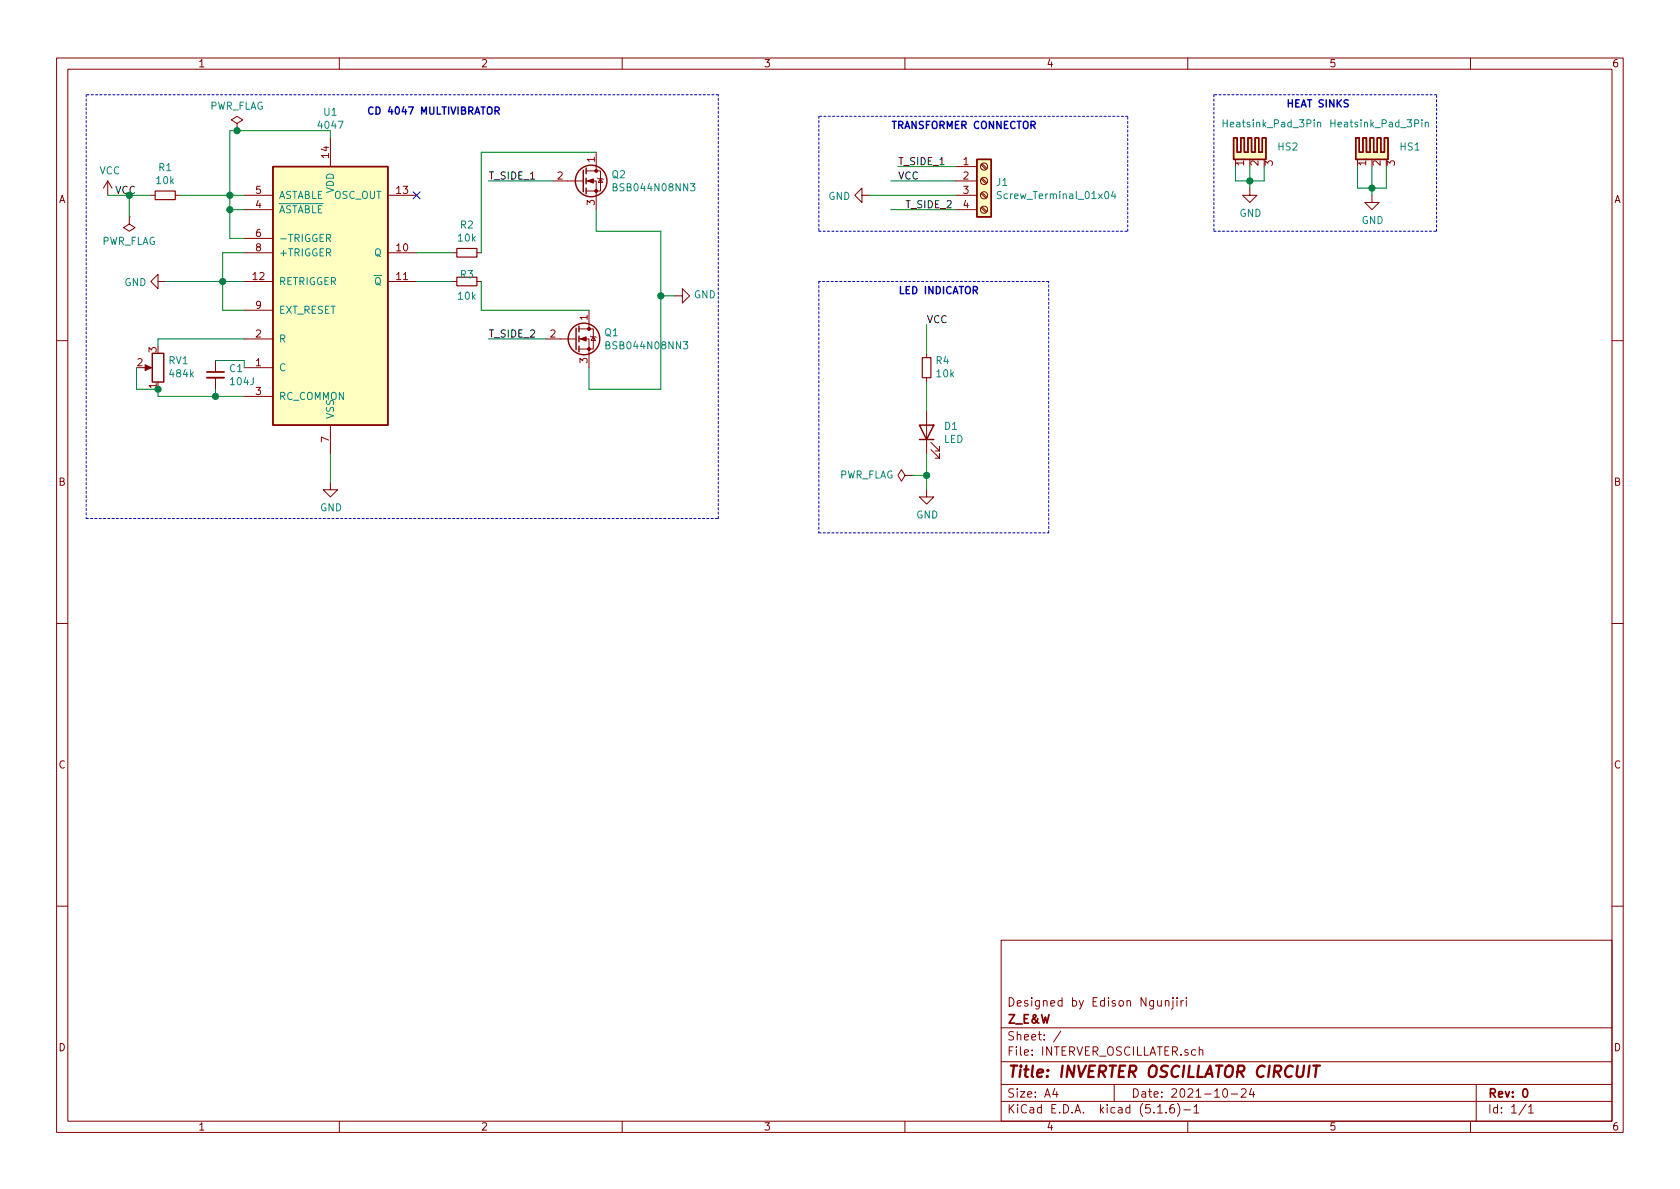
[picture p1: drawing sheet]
EESchema Schematic File Version 4
EELAYER 30 0
EELAYER END
$Descr A4 11693 8268
encoding utf-8
Sheet 1 1
Title "INVERTER OSCILLATOR CIRCUIT"
Date "2021-10-24"
Rev "0"
Comp "Z_E&W"
Comment1 "Designed by Edison Ngunjiri"
Comment2 ""
Comment3 ""
Comment4 ""
$EndDescr
$Comp
L 4xxx:4047 U1
U 1 1
P 2300 2050
F 0 "U1" H 2300 3331 50  0000 C CNN
F 1 "4047" H 2300 3240 50  0000 C CNN
F 2 "Package_DIP:DIP-14_W7.62mm_LongPads" H 2300 2050 50  0001 C CNN
F 3 "https://www.fairchildsemi.com/datasheets/CD/CD4047BC.pdf" H 2300 2050 50  0001 C CNN
	1    2300 2050
	1    0    0    -1  
$EndComp
$Comp
L Device:R_POT RV1
U 1 1
P 1100 2550
F 0 "RV1" H 1030 2504 50  0000 R CNN
F 1 "484k" H 1030 2595 50  0000 R CNN
F 2 "Potentiometer_THT:Potentiometer_ACP_CA6-H2,5_Horizontal" H 1100 2550 50  0001 C CNN
F 3 "~" H 1100 2550 50  0001 C CNN
	1    1100 2550
	-1   0    0    1   
$EndComp
Wire Wire Line
	950  2550 950  2700
Wire Wire Line
	950  2700 1100 2700
Wire Wire Line
	1100 2400 1100 2350
Wire Wire Line
	1100 2350 1700 2350
Wire Wire Line
	1100 2700 1100 2750
Wire Wire Line
	1100 2750 1500 2750
Connection ~ 1100 2700
$Comp
L Device:C_Small C1
U 1 1
P 1500 2600
F 0 "C1" H 1592 2646 50  0000 L CNN
F 1 "104J" H 1592 2555 50  0000 L CNN
F 2 "Capacitor_SMD:C_0201_0603Metric" H 1500 2600 50  0001 C CNN
F 3 "~" H 1500 2600 50  0001 C CNN
	1    1500 2600
	1    0    0    -1  
$EndComp
Wire Wire Line
	1500 2500 1700 2500
Wire Wire Line
	1700 2500 1700 2550
Wire Wire Line
	1500 2700 1500 2750
Connection ~ 1500 2750
Wire Wire Line
	1500 2750 1700 2750
Wire Wire Line
	1700 1450 1600 1450
Wire Wire Line
	1600 1450 1600 1350
Wire Wire Line
	1600 1350 1700 1350
Wire Wire Line
	1600 1450 1600 1650
Wire Wire Line
	1600 1650 1700 1650
Connection ~ 1600 1450
Wire Wire Line
	1600 1350 1600 900 
Wire Wire Line
	1600 900  1650 900 
Wire Wire Line
	2300 900  2300 950 
Connection ~ 1600 1350
Wire Wire Line
	1700 1750 1550 1750
Wire Wire Line
	1550 1750 1550 1950
Wire Wire Line
	1550 2150 1700 2150
$Comp
L power:GND #PWR02
U 1 1
P 1150 1950
F 0 "#PWR02" H 1150 1700 50  0001 C CNN
F 1 "GND" V 1155 1822 50  0000 R CNN
F 2 "" H 1150 1950 50  0001 C CNN
F 3 "" H 1150 1950 50  0001 C CNN
	1    1150 1950
	0    1    1    0   
$EndComp
Wire Wire Line
	1150 1950 1550 1950
Connection ~ 1550 1950
Wire Wire Line
	1550 1950 1550 2150
$Comp
L power:GND #PWR03
U 1 1
P 2300 3350
F 0 "#PWR03" H 2300 3100 50  0001 C CNN
F 1 "GND" H 2305 3177 50  0000 C CNN
F 2 "" H 2300 3350 50  0001 C CNN
F 3 "" H 2300 3350 50  0001 C CNN
	1    2300 3350
	1    0    0    -1  
$EndComp
Wire Wire Line
	2300 3350 2300 3150
Wire Wire Line
	1700 1950 1550 1950
Wire Wire Line
	3150 1750 2900 1750
$Comp
L Device:R_Small R3
U 1 1
P 3250 1950
F 0 "R3" V 3200 1950 50  0000 C CNN
F 1 "10k" V 3350 1950 50  0000 C CNN
F 2 "Resistor_SMD:R_0201_0603Metric" H 3250 1950 50  0001 C CNN
F 3 "~" H 3250 1950 50  0001 C CNN
	1    3250 1950
	0    1    1    0   
$EndComp
Wire Wire Line
	3150 1950 2900 1950
$Comp
L Device:R_Small R2
U 1 1
P 3250 1750
F 0 "R2" V 3054 1750 50  0000 C CNN
F 1 "10k" V 3145 1750 50  0000 C CNN
F 2 "Resistor_SMD:R_0201_0603Metric" H 3250 1750 50  0001 C CNN
F 3 "~" H 3250 1750 50  0001 C CNN
	1    3250 1750
	0    1    1    0   
$EndComp
$Comp
L Device:R_Small R1
U 1 1
P 1150 1350
F 0 "R1" V 954 1350 50  0000 C CNN
F 1 "10k" V 1045 1350 50  0000 C CNN
F 2 "Resistor_SMD:R_0201_0603Metric" H 1150 1350 50  0001 C CNN
F 3 "~" H 1150 1350 50  0001 C CNN
	1    1150 1350
	0    1    1    0   
$EndComp
Wire Wire Line
	1250 1350 1600 1350
$Comp
L power:VCC #PWR01
U 1 1
P 750 1350
F 0 "#PWR01" H 750 1200 50  0001 C CNN
F 1 "VCC" H 765 1523 50  0000 C CNN
F 2 "" H 750 1350 50  0001 C CNN
F 3 "" H 750 1350 50  0001 C CNN
	1    750  1350
	1    0    0    -1  
$EndComp
Wire Wire Line
	750  1350 900  1350
Text Label 800  1350 0    50   ~ 0
VCC
$Comp
L Transistor_FET:BSB044N08NN3 Q2
U 1 1
P 4050 1250
F 0 "Q2" H 4254 1296 50  0000 L CNN
F 1 "BSB044N08NN3" H 4254 1205 50  0000 L CNN
F 2 "Package_TO_SOT_THT:TO-220-3_Vertical" H 4050 1250 50  0001 C CIN
F 3 "https://www.infineon.com/dgdl/Infineon-BSB044N08NN3_G-DS-v02_00-en.pdf?fileId=db3a30435819ae2e012e385cde7b70d4" H 4050 1250 50  0001 L CNN
	1    4050 1250
	1    0    0    -1  
$EndComp
$Comp
L Transistor_FET:BSB044N08NN3 Q1
U 1 1
P 4000 2350
F 0 "Q1" H 4204 2396 50  0000 L CNN
F 1 "BSB044N08NN3" H 4204 2305 50  0000 L CNN
F 2 "Package_TO_SOT_THT:TO-220-3_Vertical" H 4000 2350 50  0001 C CIN
F 3 "https://www.infineon.com/dgdl/Infineon-BSB044N08NN3_G-DS-v02_00-en.pdf?fileId=db3a30435819ae2e012e385cde7b70d4" H 4000 2350 50  0001 L CNN
	1    4000 2350
	1    0    0    -1  
$EndComp
Text Label 6250 1250 0    50   ~ 0
VCC
Wire Wire Line
	6650 1150 6250 1150
Text Label 6250 1150 0    50   ~ 0
T_SIDE_1
Text Label 6300 1450 0    50   ~ 0
T_SIDE_2
Wire Wire Line
	4150 1450 4150 1600
$Comp
L Mechanical:Heatsink_Pad_3Pin HS2
U 1 1
P 8700 1050
F 0 "HS2" H 8888 1089 50  0000 L CNN
F 1 "Heatsink_Pad_3Pin" H 8500 1250 50  0000 L CNN
F 2 "Heatsink:Heatsink_Stonecold_HS-132_32x14mm_2xFixation1.5mm" H 8712 1000 50  0001 C CNN
F 3 "~" H 8712 1000 50  0001 C CNN
	1    8700 1050
	1    0    0    -1  
$EndComp
Wire Wire Line
	8600 1150 8600 1250
Wire Wire Line
	8600 1250 8700 1250
Wire Wire Line
	8700 1250 8700 1150
Wire Wire Line
	8700 1250 8800 1250
Wire Wire Line
	8800 1250 8800 1150
Connection ~ 8700 1250
$Comp
L Mechanical:Heatsink_Pad_3Pin HS1
U 1 1
P 9550 1050
F 0 "HS1" H 9738 1089 50  0000 L CNN
F 1 "Heatsink_Pad_3Pin" H 9250 1250 50  0000 L CNN
F 2 "Heatsink:Heatsink_Stonecold_HS-132_32x14mm_2xFixation1.5mm" H 9562 1000 50  0001 C CNN
F 3 "~" H 9562 1000 50  0001 C CNN
	1    9550 1050
	1    0    0    -1  
$EndComp
Wire Wire Line
	9450 1150 9450 1300
Wire Wire Line
	9450 1300 9550 1300
Wire Wire Line
	9550 1300 9550 1150
Wire Wire Line
	9550 1300 9650 1300
Wire Wire Line
	9650 1300 9650 1150
Connection ~ 9550 1300
$Comp
L power:GND #PWR04
U 1 1
P 9550 1350
F 0 "#PWR04" H 9550 1100 50  0001 C CNN
F 1 "GND" H 9555 1177 50  0000 C CNN
F 2 "" H 9550 1350 50  0001 C CNN
F 3 "" H 9550 1350 50  0001 C CNN
	1    9550 1350
	1    0    0    -1  
$EndComp
Wire Wire Line
	9550 1350 9550 1300
$Comp
L power:GND #PWR05
U 1 1
P 8700 1300
F 0 "#PWR05" H 8700 1050 50  0001 C CNN
F 1 "GND" H 8705 1127 50  0000 C CNN
F 2 "" H 8700 1300 50  0001 C CNN
F 3 "" H 8700 1300 50  0001 C CNN
	1    8700 1300
	1    0    0    -1  
$EndComp
Wire Wire Line
	8700 1300 8700 1250
$Comp
L power:PWR_FLAG #FLG01
U 1 1
P 1650 900
F 0 "#FLG01" H 1650 975 50  0001 C CNN
F 1 "PWR_FLAG" H 1650 1073 50  0000 C CNN
F 2 "" H 1650 900 50  0001 C CNN
F 3 "~" H 1650 900 50  0001 C CNN
	1    1650 900 
	1    0    0    -1  
$EndComp
Connection ~ 1650 900 
Wire Wire Line
	1650 900  2300 900 
$Comp
L Device:LED D1
U 1 1
P 6450 3000
F 0 "D1" V 6489 2882 50  0000 R CNN
F 1 "LED" V 6398 2882 50  0000 R CNN
F 2 "LED_THT:LED_D3.0mm" H 6450 3000 50  0001 C CNN
F 3 "~" H 6450 3000 50  0001 C CNN
	1    6450 3000
	0    -1   -1   0   
$EndComp
$Comp
L Device:R_Small R4
U 1 1
P 6450 2550
F 0 "R4" H 6391 2504 50  0000 R CNN
F 1 "10k" H 6391 2595 50  0000 R CNN
F 2 "Resistor_SMD:R_0201_0603Metric" H 6450 2550 50  0001 C CNN
F 3 "~" H 6450 2550 50  0001 C CNN
	1    6450 2550
	-1   0    0    1   
$EndComp
Wire Wire Line
	6450 2650 6450 2850
Wire Wire Line
	6450 2450 6450 2250
Text Label 6450 2250 0    50   ~ 0
VCC
$Comp
L power:GND #PWR06
U 1 1
P 6450 3400
F 0 "#PWR06" H 6450 3150 50  0001 C CNN
F 1 "GND" H 6455 3227 50  0000 C CNN
F 2 "" H 6450 3400 50  0001 C CNN
F 3 "" H 6450 3400 50  0001 C CNN
	1    6450 3400
	1    0    0    -1  
$EndComp
Wire Wire Line
	6450 3400 6450 3300
NoConn ~ 2900 1350
Wire Wire Line
	4100 2550 4100 2700
Wire Wire Line
	3350 1750 3350 1050
Wire Wire Line
	3350 1050 4150 1050
Wire Wire Line
	3350 1950 3350 2150
Wire Wire Line
	3350 2150 4100 2150
Text Label 3400 1250 0    50   ~ 0
T_SIDE_1
Wire Wire Line
	3400 1250 3850 1250
Wire Wire Line
	3400 2350 3800 2350
Text Label 3400 2350 0    50   ~ 0
T_SIDE_2
Wire Wire Line
	4150 1600 4600 1600
Wire Wire Line
	4600 1600 4600 2050
Wire Wire Line
	4600 2700 4100 2700
$Comp
L power:PWR_FLAG #FLG02
U 1 1
P 900 1500
F 0 "#FLG02" H 900 1575 50  0001 C CNN
F 1 "PWR_FLAG" H 900 1673 50  0000 C CNN
F 2 "" H 900 1500 50  0001 C CNN
F 3 "~" H 900 1500 50  0001 C CNN
	1    900  1500
	-1   0    0    1   
$EndComp
Wire Wire Line
	900  1500 900  1350
Connection ~ 900  1350
Wire Wire Line
	900  1350 1050 1350
$Comp
L power:PWR_FLAG #FLG03
U 1 1
P 6350 3300
F 0 "#FLG03" H 6350 3375 50  0001 C CNN
F 1 "PWR_FLAG" V 6350 3427 50  0000 L CNN
F 2 "" H 6350 3300 50  0001 C CNN
F 3 "~" H 6350 3300 50  0001 C CNN
	1    6350 3300
	0    -1   -1   0   
$EndComp
Wire Wire Line
	6350 3300 6450 3300
Connection ~ 6450 3300
Wire Wire Line
	6450 3300 6450 3150
$Comp
L power:GND #PWR07
U 1 1
P 4700 2050
F 0 "#PWR07" H 4700 1800 50  0001 C CNN
F 1 "GND" V 4705 1922 50  0000 R CNN
F 2 "" H 4700 2050 50  0001 C CNN
F 3 "" H 4700 2050 50  0001 C CNN
	1    4700 2050
	0    -1   -1   0   
$EndComp
Wire Wire Line
	4700 2050 4600 2050
Connection ~ 4600 2050
Wire Wire Line
	4600 2050 4600 2700
$Comp
L Connector:Screw_Terminal_01x04 J1
U 1 1
P 6850 1250
F 0 "J1" H 6930 1242 50  0000 L CNN
F 1 "Screw_Terminal_01x04" H 6930 1151 50  0000 L CNN
F 2 "TerminalBlock:TerminalBlock_Altech_AK300-4_P5.00mm" H 6850 1250 50  0001 C CNN
F 3 "~" H 6850 1250 50  0001 C CNN
	1    6850 1250
	1    0    0    -1  
$EndComp
Wire Wire Line
	6200 1250 6650 1250
Wire Wire Line
	6200 1450 6650 1450
$Comp
L power:GND #PWR08
U 1 1
P 6050 1350
F 0 "#PWR08" H 6050 1100 50  0001 C CNN
F 1 "GND" V 6055 1222 50  0000 R CNN
F 2 "" H 6050 1350 50  0001 C CNN
F 3 "" H 6050 1350 50  0001 C CNN
	1    6050 1350
	0    1    1    0   
$EndComp
Wire Wire Line
	6050 1350 6650 1350
Wire Notes Line
	8450 1600 10000 1600
Wire Notes Line
	10000 1600 10000 650 
Wire Notes Line
	10000 650  8450 650 
Wire Notes Line
	8450 650  8450 1600
Text Notes 8950 750  0    50   ~ 10
HEAT SINKS
Wire Notes Line
	5700 800  5700 1600
Wire Notes Line
	5700 1600 7850 1600
Wire Notes Line
	7850 1600 7850 800 
Wire Notes Line
	7850 800  5700 800 
Text Notes 6200 900  0    50   ~ 10
TRANSFORMER CONNECTOR
Wire Notes Line
	5700 3700 7300 3700
Wire Notes Line
	7300 3700 7300 1950
Wire Notes Line
	7300 1950 5700 1950
Wire Notes Line
	5700 1950 5700 3700
Text Notes 6250 2050 0    50   ~ 10
LED INDICATOR
Wire Notes Line
	600  650  600  3600
Wire Notes Line
	600  3600 5000 3600
Wire Notes Line
	5000 3600 5000 650 
Wire Notes Line
	5000 650  600  650 
Text Notes 2550 800  0    50   ~ 10
CD 4047 MULTIVIBRATOR
$EndSCHEMATC
